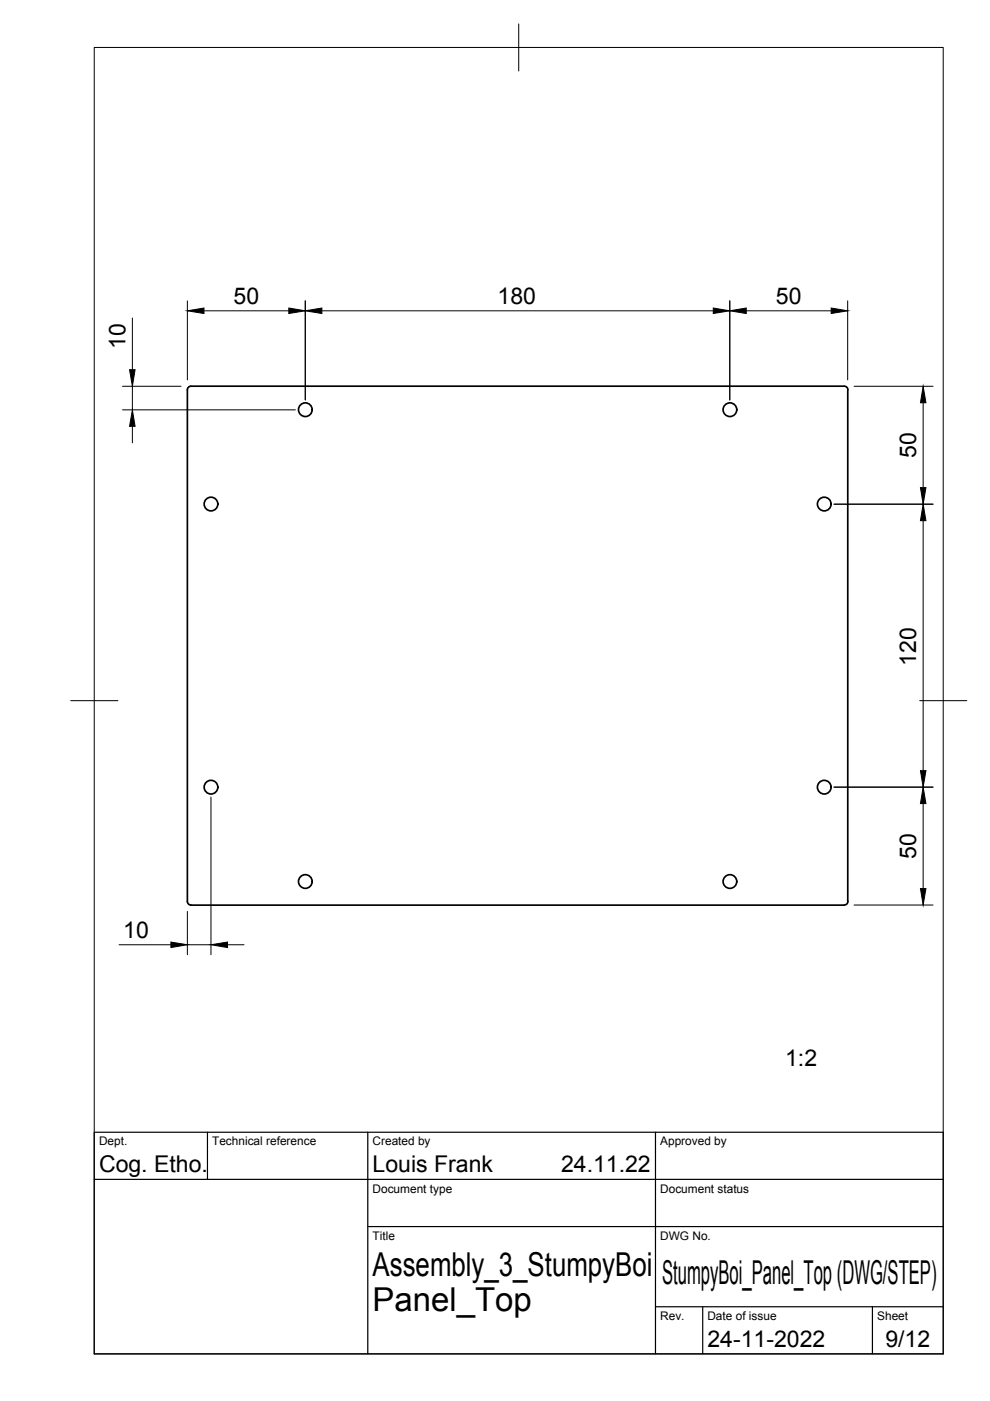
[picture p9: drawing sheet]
<svg xmlns="http://www.w3.org/2000/svg" width="210mm" height="297mm" viewBox="0 0 210 297" stroke-linecap="round" stroke-linejoin="round" font-family="sans-serif">
<!-- layer: Visible -->
<g fill="none" stroke="#000" stroke-width=".36">
<path d="M39.9 82.1l.6-.2h138.5a.72 .72 0 0 1 .7 .7l.1 108.5a.75 .75 0 0 1-.8 .8h-138.5a.75 .75 0 0 1-.8-.8v-108.5z"/>
<circle cx="64.7" cy="86.9" r="1.45"/>
<circle cx="154.8" cy="86.9" r="1.45"/>
<circle cx="44.7" cy="106.9" r="1.45"/>
<circle cx="174.8" cy="106.9" r="1.45"/>
<circle cx="44.7" cy="166.9" r="1.45"/>
<circle cx="174.8" cy="166.9" r="1.45"/>
<circle cx="64.7" cy="186.9" r="1.45"/>
<circle cx="154.8" cy="186.9" r="1.45"/>
</g>
<!-- layer: BORDER -->
<path d="M20 10.1h180v276.9h-180zM110 5.1v10M15 148.6h10M195 148.6h10" fill="none" stroke="#000" stroke-width=".21"/>
<!-- layer: TITLEBLOCK -->
<path d="M20 240.1h180v46.9h-180zM20 250h180M44 240.1v9.9M78 240.1v46.9M139 240.1v46.9M78 260.1h122M139 277.1h61M149 277.1v9.9M185 277.1v9.9" fill="none" stroke="#000" stroke-width=".25"/>
<!-- layer: FD_Dimensions -->
<g fill="none" stroke="#000" stroke-width=".21">
<path d="M28.1 67.4v11M39.7 63.8v16.7M43.2 65.9h18M64.7 63.8v21M68.2 65.9h83M154.7 63.8v21M158.2 65.9h18M179.7 63.8v16.7M26 81.9h12.4M26 86.9h36.6M28.1 81.9v5M28.1 90.4v3.5"/>
<path d="M181.1 81.9h16.7M195.7 85.4v18M176.8 106.9h21M195.7 110.4v53M44.7 169v33.4M176.8 166.9h21M195.7 170.4v18M39.7 193.2v9.2M181.1 191.9h16.7M25.3 200.3h10.9M39.7 200.3h5M48.2 200.3h3.5"/>
</g>
<g fill="#000" stroke="#000" stroke-width=".21">
<path d="M27.5 78.4h1.1l-.5 3.5zM39.7 65.9l3.5-.6v1.2zM61.2 65.3l3.5 .6-3.5 .6zM64.7 65.9l3.5-.6v1.2zM151.2 65.3l3.5 .6-3.5 .6zM154.7 65.9l3.5-.6v1.2zM176.2 65.3l3.5 .6-3.5 .6zM28.1 86.9l.5 3.5h-1.1zM195.7 81.9l.6 3.5h-1.1zM195.2 103.4h1.1l-.6 3.5zM195.7 106.9l.6 3.5h-1.1zM195.2 163.4h1.1l-.6 3.5z"/>
<path d="M195.7 166.9l.6 3.5h-1.1zM36.2 199.7l3.5 .6-3.5 .6zM44.7 200.3l3.5-.6v1.2zM195.2 188.4h1.1l-.6 3.5z"/>
</g>
<g font-size="7">
<text x="79" y="270.6">Assembly_3_StumpyBoi</text>
<text x="140.4" y="272.3">StumpyBoi_Panel_Top (DWG/STEP)</text>
<text x="79" y="278.1">Panel_Top</text>
</g>
<g font-size="4.9">
<text x="49.5" y="64.4">50</text>
<text x="105.5" y="64.4">180</text>
<text x="164.5" y="64.4">50</text>
<text x="26.6" y="74" transform="rotate(-90 26.6 74)">10</text>
<text x="194.3" y="97.1" transform="rotate(-90 194.3 97.1)">50</text>
<text x="194.3" y="141.1" transform="rotate(-90 194.3 141.1)">120</text>
<text x="194.3" y="182.1" transform="rotate(-90 194.3 182.1)">50</text>
<text x="26.1" y="198.8">10</text>
<text x="166.5" y="226">1:2</text>
<text x="21" y="248.5">Cog. Etho.</text>
<text x="79" y="248.5">Louis Frank</text>
<text x="119" y="248.5">24.11.22</text>
<text x="150" y="285.5">24-11-2022</text>
<text x="187.7" y="285.7">9/12</text>
</g>
<g font-size="2.5">
<text x="21" y="242.9">Dept.</text>
<text x="45" y="242.9">Technical reference</text>
<text x="79" y="242.9">Created by</text>
<text x="140" y="242.9">Approved by</text>
<text x="79" y="252.8">Document type</text>
<text x="140" y="252.8">Document status</text>
<text x="79" y="262.9">Title</text>
<text x="140" y="262.9">DWG No.</text>
<text x="140" y="279.9">Rev.</text>
<text x="150" y="279.9">Date of issue</text>
<text x="186" y="279.9">Sheet</text>
</g>
</svg>
